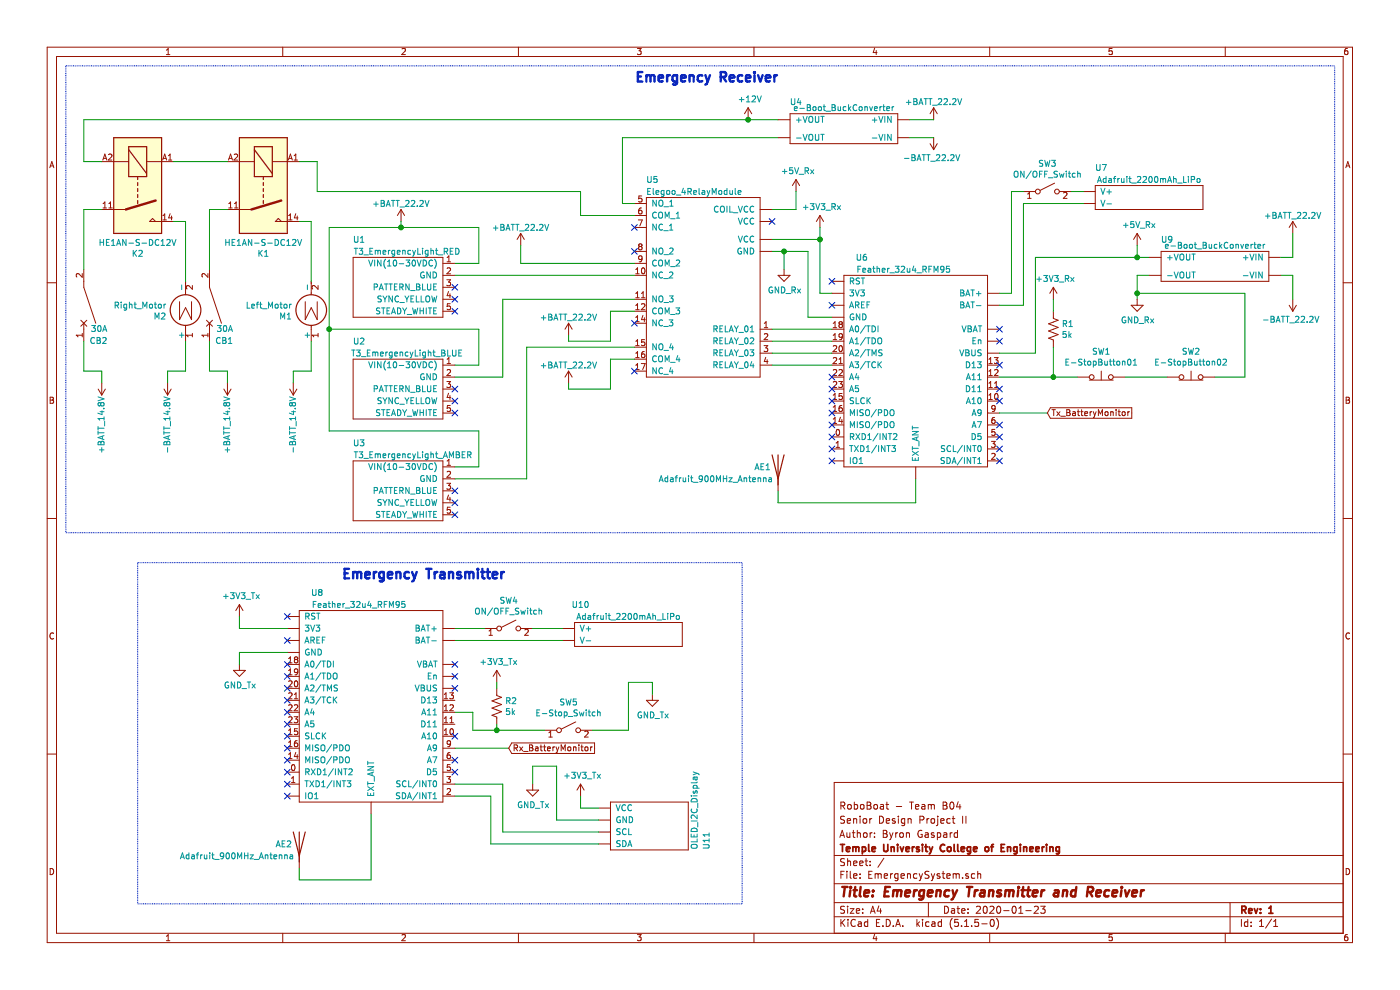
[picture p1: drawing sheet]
EESchema Schematic File Version 4
EELAYER 30 0
EELAYER END
$Descr A4 11693 8268
encoding utf-8
Sheet 1 1
Title "Emergency Transmitter and Receiver"
Date "2020-01-23"
Rev "1"
Comp "Temple University College of Engineering"
Comment1 "Author: Byron Gaspard"
Comment2 "Senior Design Project II"
Comment3 "RoboBoat - Team B04"
Comment4 ""
$EndDescr
$Comp
L AdafruitBoards:Feather_32u4_RFM95 U6
U 1 1
P 7600 3100
F 0 "U6" H 7200 4050 50  0000 C CNN
F 1 "Feather_32u4_RFM95" H 7550 3950 50  0000 C CNN
F 2 "" H 7200 4100 50  0001 C CNN
F 3 "" H 7200 4100 50  0001 C CNN
	1    7600 3100
	1    0    0    -1  
$EndComp
$Comp
L RoboBoat_Parts:Elegoo_4RelayModule U5
U 1 1
P 5850 2400
F 0 "U5" H 5450 3300 50  0000 C CNN
F 1 "Elegoo_4RelayModule" H 5800 3200 50  0000 C CNN
F 2 "" H 6000 3100 50  0001 C CNN
F 3 "" H 6000 3100 50  0001 C CNN
	1    5850 2400
	1    0    0    -1  
$EndComp
Wire Wire Line
	6650 1600 6650 1750
Wire Wire Line
	6650 1750 6450 1750
NoConn ~ 6450 1850
NoConn ~ 6950 2550
NoConn ~ 6950 2350
$Comp
L RoboBoat_Parts:T3_EmergencyLight_RED U1
U 1 1
P 3350 2400
F 0 "U1" H 3000 2800 50  0000 C CNN
F 1 "T3_EmergencyLight_RED" H 3400 2700 50  0000 C CNN
F 2 "" H 3950 2650 50  0001 C CNN
F 3 "" H 3950 2650 50  0001 C CNN
	1    3350 2400
	1    0    0    -1  
$EndComp
$Comp
L RoboBoat_Parts:T3_EmergencyLight_BLUE U2
U 1 1
P 3350 3250
F 0 "U2" H 3000 3650 50  0000 C CNN
F 1 "T3_EmergencyLight_BLUE" H 3400 3550 50  0000 C CNN
F 2 "" H 3950 3500 50  0001 C CNN
F 3 "" H 3950 3500 50  0001 C CNN
	1    3350 3250
	1    0    0    -1  
$EndComp
$Comp
L RoboBoat_Parts:T3_EmergencyLight_AMBER U3
U 1 1
P 3400 4100
F 0 "U3" H 3000 4500 50  0000 C CNN
F 1 "T3_EmergencyLight_AMBER" H 3450 4400 50  0000 C CNN
F 2 "" H 4000 4350 50  0001 C CNN
F 3 "" H 4000 4350 50  0001 C CNN
	1    3400 4100
	1    0    0    -1  
$EndComp
NoConn ~ 3800 2400
NoConn ~ 3800 2500
NoConn ~ 3800 2600
NoConn ~ 3800 3250
NoConn ~ 3800 3350
NoConn ~ 3800 3450
NoConn ~ 3800 4100
NoConn ~ 3800 4200
NoConn ~ 3800 4300
Wire Wire Line
	3800 3050 4000 3050
Wire Wire Line
	4000 3050 4000 2750
Wire Wire Line
	4000 2750 2750 2750
Wire Wire Line
	3800 3900 4000 3900
Wire Wire Line
	4000 3900 4000 3600
Wire Wire Line
	4000 3600 2750 3600
Wire Wire Line
	3800 2200 4000 2200
Wire Wire Line
	4000 2200 4000 1900
Wire Wire Line
	2750 1900 2750 2750
Connection ~ 2750 2750
Wire Wire Line
	2750 2750 2750 3600
Wire Wire Line
	5300 2300 3800 2300
NoConn ~ 5300 2700
NoConn ~ 5300 2100
NoConn ~ 5300 3100
$Comp
L RoboBoat_Parts:e-Boot_BuckConverter U4
U 1 1
P 7050 1050
F 0 "U4" H 6650 1250 50  0000 C CNN
F 1 "e-Boot_BuckConverter" H 7050 1200 50  0000 C CNN
F 2 "" H 6950 1300 50  0001 C CNN
F 3 "" H 6950 1300 50  0001 C CNN
	1    7050 1050
	1    0    0    -1  
$EndComp
Wire Wire Line
	5100 3000 5300 3000
Wire Wire Line
	5100 3250 5100 3000
Wire Wire Line
	5100 2600 5300 2600
Wire Wire Line
	5100 2850 5100 2600
Wire Wire Line
	4750 2850 4750 2800
Wire Wire Line
	4750 2850 5100 2850
Wire Wire Line
	4750 3250 4750 3200
Wire Wire Line
	4750 3250 5100 3250
Wire Wire Line
	4400 2900 5300 2900
Wire Wire Line
	4400 4000 3800 4000
Wire Wire Line
	4400 2900 4400 4000
Wire Wire Line
	4200 2500 4200 3150
Wire Wire Line
	4200 3150 3800 3150
Wire Wire Line
	4200 2500 5300 2500
Wire Wire Line
	7800 1000 7600 1000
NoConn ~ 5300 1900
Wire Wire Line
	5300 2200 4350 2200
Wire Wire Line
	4350 2050 4350 2200
Wire Wire Line
	850  1350 700  1350
Wire Wire Line
	4850 1800 5300 1800
$Comp
L Relay:RM50-xx21 K2
U 1 1
P 1150 1550
F 0 "K2" V 1717 1550 50  0000 C CNN
F 1 "HE1AN-S-DC12V" V 1626 1550 50  0000 C CNN
F 2 "Relay_THT:Relay_SPST_Finder_32.21-x300" H 2420 1520 50  0001 C CNN
F 3 "https://media.digikey.com/pdf/Data%20Sheets/Panasonic%20Electric%20Works%20PDFs/HE%20Relays%20TV-10,15.pdf" H 1150 1550 50  0001 C CNN
	1    1150 1550
	0    1    1    0   
$EndComp
Wire Wire Line
	850  1750 700  1750
Wire Wire Line
	1550 1850 1450 1850
Wire Wire Line
	2600 1850 2500 1850
Wire Wire Line
	1900 1750 1750 1750
Wire Wire Line
	2500 1350 2650 1350
Wire Wire Line
	1900 1350 1450 1350
$Comp
L Relay:RM50-xx21 K1
U 1 1
P 2200 1550
F 0 "K1" V 2767 1550 50  0000 C CNN
F 1 "HE1AN-S-DC12V" V 2676 1550 50  0000 C CNN
F 2 "Relay_THT:Relay_SPST_Finder_32.21-x300" H 3470 1520 50  0001 C CNN
F 3 "https://media.digikey.com/pdf/Data%20Sheets/Panasonic%20Electric%20Works%20PDFs/HE%20Relays%20TV-10,15.pdf" H 2200 1550 50  0001 C CNN
	1    2200 1550
	0    1    1    0   
$EndComp
Wire Wire Line
	2600 2350 2600 1850
$Comp
L Motor:Motor_DC M1
U 1 1
P 2600 2650
F 0 "M1" H 2758 2646 50  0000 L CNN
F 1 "Left_Motor" H 2758 2555 50  0000 L CNN
F 2 "" H 2600 2560 50  0001 C CNN
F 3 "~" H 2600 2560 50  0001 C CNN
	1    2600 2650
	-1   0    0    1   
$EndComp
Wire Wire Line
	1550 2350 1550 1850
$Comp
L Motor:Motor_DC M2
U 1 1
P 1550 2650
F 0 "M2" H 1708 2646 50  0000 L CNN
F 1 "Right_Motor" H 1708 2555 50  0000 L CNN
F 2 "" H 1550 2560 50  0001 C CNN
F 3 "~" H 1550 2560 50  0001 C CNN
	1    1550 2650
	-1   0    0    1   
$EndComp
Wire Wire Line
	700  2250 700  1750
$Comp
L Device:CircuitBreaker_1P CB1
U 1 1
P 1750 2550
F 0 "CB1" H 1550 2850 50  0000 L CNN
F 1 "30A" H 1550 2750 50  0000 L CNN
F 2 "" H 1750 2550 50  0001 C CNN
F 3 "~" H 1750 2550 50  0001 C CNN
	1    1750 2550
	-1   0    0    1   
$EndComp
Wire Wire Line
	1750 2250 1750 1750
$Comp
L Device:CircuitBreaker_1P CB2
U 1 1
P 700 2550
F 0 "CB2" H 500 2850 50  0000 L CNN
F 1 "30A" H 500 2750 50  0000 L CNN
F 2 "" H 700 2550 50  0001 C CNN
F 3 "~" H 700 2550 50  0001 C CNN
	1    700  2550
	-1   0    0    1   
$EndComp
Wire Wire Line
	9500 2150 9600 2150
Wire Wire Line
	9500 2050 9500 2150
Wire Wire Line
	9500 2300 9600 2300
Wire Wire Line
	6450 2750 6950 2750
Wire Wire Line
	6950 2850 6450 2850
Wire Wire Line
	6450 2950 6950 2950
Wire Wire Line
	6950 3050 6450 3050
Wire Wire Line
	6950 2650 6750 2650
Wire Wire Line
	6750 2650 6750 2100
Wire Wire Line
	6950 2450 6850 2450
Wire Wire Line
	6850 2450 6850 2000
Wire Wire Line
	6850 2000 6450 2000
Wire Wire Line
	8350 2950 8650 2950
Wire Wire Line
	8650 2950 8650 2150
Connection ~ 9500 2150
$Comp
L Switch:SW_Push_Open SW1
U 1 1
P 9200 3150
F 0 "SW1" H 9200 3365 50  0000 C CNN
F 1 "E-StopButton01" H 9200 3274 50  0000 C CNN
F 2 "" H 9200 3350 50  0001 C CNN
F 3 "~" H 9200 3350 50  0001 C CNN
	1    9200 3150
	1    0    0    -1  
$EndComp
$Comp
L Switch:SW_Push_Open SW2
U 1 1
P 9950 3150
F 0 "SW2" H 9950 3365 50  0000 C CNN
F 1 "E-StopButton02" H 9950 3274 50  0000 C CNN
F 2 "" H 9950 3350 50  0001 C CNN
F 3 "~" H 9950 3350 50  0001 C CNN
	1    9950 3150
	1    0    0    -1  
$EndComp
Wire Wire Line
	9400 3150 9750 3150
Wire Wire Line
	10150 3150 10400 3150
Wire Wire Line
	9500 2300 9500 2450
Wire Wire Line
	9500 2450 10400 2450
Connection ~ 9500 2450
Wire Wire Line
	9500 2450 9500 2500
$Comp
L Device:R_US R1
U 1 1
P 8800 2750
F 0 "R1" H 8868 2796 50  0000 L CNN
F 1 "5k" H 8868 2705 50  0000 L CNN
F 2 "" V 8840 2740 50  0001 C CNN
F 3 "~" H 8800 2750 50  0001 C CNN
	1    8800 2750
	1    0    0    -1  
$EndComp
Connection ~ 6850 2000
Wire Wire Line
	8650 2150 9500 2150
Wire Wire Line
	6850 1900 6850 2000
Wire Wire Line
	8350 3150 8800 3150
Wire Wire Line
	8800 2900 8800 3150
Connection ~ 8800 3150
Wire Wire Line
	8800 3150 9000 3150
Wire Wire Line
	8800 2500 8800 2600
$Comp
L AdafruitBoards:Feather_32u4_RFM95 U8
U 1 1
P 3050 5900
F 0 "U8" H 2650 6850 50  0000 C CNN
F 1 "Feather_32u4_RFM95" H 3000 6750 50  0000 C CNN
F 2 "" H 2650 6900 50  0001 C CNN
F 3 "" H 2650 6900 50  0001 C CNN
	1    3050 5900
	1    0    0    -1  
$EndComp
Wire Wire Line
	8550 2550 8350 2550
Wire Wire Line
	8450 2450 8350 2450
$Comp
L RoboBoat_Parts:OLED_I2C_Display U11
U 1 1
P 5450 6800
F 0 "U11" V 5900 6500 50  0000 L CNN
F 1 "OLED_I2C_Display" V 5800 6500 50  0000 L CNN
F 2 "" H 5450 6800 50  0001 C CNN
F 3 "" H 5450 6800 50  0001 C CNN
	1    5450 6800
	1    0    0    -1  
$EndComp
$Comp
L Device:Antenna AE1
U 1 1
P 6500 3900
F 0 "AE1" H 6300 3900 50  0000 L CNN
F 1 "Adafruit_900MHz_Antenna" H 5500 3800 50  0000 L CNN
F 2 "" H 6500 3900 50  0001 C CNN
F 3 "https://www.adafruit.com/product/3340" H 6500 3900 50  0001 C CNN
	1    6500 3900
	1    0    0    -1  
$EndComp
Wire Wire Line
	6500 4100 6500 4200
Wire Wire Line
	6500 4200 7650 4200
Wire Wire Line
	7650 4200 7650 4000
$Comp
L RoboBoat_Parts:Adafruit_2200mAh_LiPo U10
U 1 1
P 5250 5300
F 0 "U10" H 4850 5550 50  0000 C CNN
F 1 "Adafruit_2200mAh_LiPo" H 5250 5450 50  0000 C CNN
F 2 "" H 4950 5350 50  0001 C CNN
F 3 "" H 4950 5350 50  0001 C CNN
	1    5250 5300
	1    0    0    -1  
$EndComp
$Comp
L RoboBoat_PowerSymbols:GND_Rx #PWR09
U 1 1
P 9500 2500
F 0 "#PWR09" H 9500 2250 50  0001 C CNN
F 1 "GND_Rx" H 9505 2327 50  0000 C CNN
F 2 "" H 9500 2500 50  0001 C CNN
F 3 "" H 9500 2500 50  0001 C CNN
	1    9500 2500
	1    0    0    -1  
$EndComp
$Comp
L Device:Antenna AE2
U 1 1
P 2500 7050
F 0 "AE2" H 2300 7050 50  0000 L CNN
F 1 "Adafruit_900MHz_Antenna" H 1500 6950 50  0000 L CNN
F 2 "" H 2500 7050 50  0001 C CNN
F 3 "https://www.adafruit.com/product/3340" H 2500 7050 50  0001 C CNN
	1    2500 7050
	1    0    0    -1  
$EndComp
Wire Wire Line
	2500 7250 2500 7350
Wire Wire Line
	2500 7350 3100 7350
Wire Wire Line
	3100 7350 3100 6800
Wire Wire Line
	7600 1150 7800 1150
$Comp
L RoboBoat_Parts:e-Boot_BuckConverter U9
U 1 1
P 10150 2200
F 0 "U9" H 9750 2400 50  0000 C CNN
F 1 "e-Boot_BuckConverter" H 10150 2350 50  0000 C CNN
F 2 "" H 10050 2450 50  0001 C CNN
F 3 "" H 10050 2450 50  0001 C CNN
	1    10150 2200
	1    0    0    -1  
$EndComp
$Comp
L RoboBoat_PowerSymbols:+BATT_22.2V #PWR010
U 1 1
P 10800 1950
F 0 "#PWR010" H 10800 1800 50  0001 C CNN
F 1 "+BATT_22.2V" H 10800 2100 50  0000 C CNN
F 2 "" H 10800 1950 50  0001 C CNN
F 3 "" H 10800 1950 50  0001 C CNN
	1    10800 1950
	1    0    0    -1  
$EndComp
Wire Wire Line
	10800 1950 10800 2150
Wire Wire Line
	10800 2300 10800 2500
$Comp
L RoboBoat_PowerSymbols:-BATT_22.2V #PWR011
U 1 1
P 10800 2500
F 0 "#PWR011" H 10800 2350 50  0001 C CNN
F 1 "-BATT_22.2V" H 10815 2673 50  0000 C CNN
F 2 "" H 10800 2500 50  0001 C CNN
F 3 "" H 10800 2500 50  0001 C CNN
	1    10800 2500
	-1   0    0    1   
$EndComp
$Comp
L RoboBoat_PowerSymbols:+5V_Rx #PWR08
U 1 1
P 9500 2050
F 0 "#PWR08" H 9500 1900 50  0001 C CNN
F 1 "+5V_Rx" H 9515 2223 50  0000 C CNN
F 2 "" H 9500 2050 50  0001 C CNN
F 3 "" H 9500 2050 50  0001 C CNN
	1    9500 2050
	1    0    0    -1  
$EndComp
$Comp
L RoboBoat_PowerSymbols:+5V_Rx #PWR021
U 1 1
P 6650 1600
F 0 "#PWR021" H 6650 1450 50  0001 C CNN
F 1 "+5V_Rx" H 6665 1773 50  0000 C CNN
F 2 "" H 6650 1600 50  0001 C CNN
F 3 "" H 6650 1600 50  0001 C CNN
	1    6650 1600
	1    0    0    -1  
$EndComp
$Comp
L EmergencySystem-rescue:+3V3_Rx-RoboBoat_PowerSymbols #PWR022
U 1 1
P 6850 1900
F 0 "#PWR022" H 6850 1750 50  0001 C CNN
F 1 "+3V3_Rx" H 6865 2073 50  0000 C CNN
F 2 "" H 6850 1900 50  0001 C CNN
F 3 "" H 6850 1900 50  0001 C CNN
	1    6850 1900
	1    0    0    -1  
$EndComp
$Comp
L EmergencySystem-rescue:+3V3_Rx-RoboBoat_PowerSymbols #PWR025
U 1 1
P 8800 2500
F 0 "#PWR025" H 8800 2350 50  0001 C CNN
F 1 "+3V3_Rx" H 8815 2673 50  0000 C CNN
F 2 "" H 8800 2500 50  0001 C CNN
F 3 "" H 8800 2500 50  0001 C CNN
	1    8800 2500
	1    0    0    -1  
$EndComp
$Comp
L RoboBoat_PowerSymbols:GND_Rx #PWR020
U 1 1
P 6550 2250
F 0 "#PWR020" H 6550 2000 50  0001 C CNN
F 1 "GND_Rx" H 6555 2077 50  0000 C CNN
F 2 "" H 6550 2250 50  0001 C CNN
F 3 "" H 6550 2250 50  0001 C CNN
	1    6550 2250
	1    0    0    -1  
$EndComp
Wire Wire Line
	6450 2100 6550 2100
Wire Wire Line
	6550 2250 6550 2100
Connection ~ 6550 2100
Wire Wire Line
	6550 2100 6750 2100
Wire Wire Line
	2400 5450 2000 5450
Wire Wire Line
	2000 5450 2000 5550
Wire Wire Line
	2400 5250 2000 5250
Wire Wire Line
	2000 5150 2000 5250
$Comp
L RoboBoat_PowerSymbols:+3V3_Tx #PWR04
U 1 1
P 2000 5150
F 0 "#PWR04" H 2000 5000 50  0001 C CNN
F 1 "+3V3_Tx" H 2015 5323 50  0000 C CNN
F 2 "" H 2000 5150 50  0001 C CNN
F 3 "" H 2000 5150 50  0001 C CNN
	1    2000 5150
	1    0    0    -1  
$EndComp
$Comp
L RoboBoat_PowerSymbols:GND_Tx #PWR05
U 1 1
P 2000 5550
F 0 "#PWR05" H 2000 5300 50  0001 C CNN
F 1 "GND_Tx" H 2005 5377 50  0000 C CNN
F 2 "" H 2000 5550 50  0001 C CNN
F 3 "" H 2000 5550 50  0001 C CNN
	1    2000 5550
	1    0    0    -1  
$EndComp
$Comp
L RoboBoat_PowerSymbols:GND_Tx #PWR015
U 1 1
P 4450 6550
F 0 "#PWR015" H 4450 6300 50  0001 C CNN
F 1 "GND_Tx" H 4455 6377 50  0000 C CNN
F 2 "" H 4450 6550 50  0001 C CNN
F 3 "" H 4450 6550 50  0001 C CNN
	1    4450 6550
	1    0    0    -1  
$EndComp
$Comp
L RoboBoat_PowerSymbols:+3V3_Tx #PWR018
U 1 1
P 4850 6650
F 0 "#PWR018" H 4850 6500 50  0001 C CNN
F 1 "+3V3_Tx" H 4865 6823 50  0000 C CNN
F 2 "" H 4850 6650 50  0001 C CNN
F 3 "" H 4850 6650 50  0001 C CNN
	1    4850 6650
	1    0    0    -1  
$EndComp
$Comp
L Switch:SW_SPST SW4
U 1 1
P 4250 5250
F 0 "SW4" H 4250 5485 50  0000 C CNN
F 1 "ON/OFF_Switch" H 4250 5394 50  0000 C CNN
F 2 "" H 4250 5250 50  0001 C CNN
F 3 "~" H 4250 5250 50  0001 C CNN
	1    4250 5250
	1    0    0    -1  
$EndComp
Wire Wire Line
	4700 5350 3800 5350
Wire Wire Line
	3800 5250 4050 5250
Wire Wire Line
	4450 5250 4700 5250
$Comp
L RoboBoat_Parts:Adafruit_2200mAh_LiPo U7
U 1 1
P 9600 1650
F 0 "U7" H 9200 1900 50  0000 C CNN
F 1 "Adafruit_2200mAh_LiPo" H 9600 1800 50  0000 C CNN
F 2 "" H 9300 1700 50  0001 C CNN
F 3 "" H 9300 1700 50  0001 C CNN
	1    9600 1650
	1    0    0    -1  
$EndComp
$Comp
L Switch:SW_SPST SW3
U 1 1
P 8750 1600
F 0 "SW3" H 8750 1835 50  0000 C CNN
F 1 "ON/OFF_Switch" H 8750 1744 50  0000 C CNN
F 2 "" H 8750 1600 50  0001 C CNN
F 3 "~" H 8750 1600 50  0001 C CNN
	1    8750 1600
	1    0    0    -1  
$EndComp
Wire Wire Line
	8550 1600 8450 1600
Wire Wire Line
	8550 1700 9050 1700
Wire Wire Line
	8950 1600 9050 1600
Wire Wire Line
	8550 1700 8550 2550
Wire Wire Line
	8450 2450 8450 1600
$Comp
L power:+12V #PWR07
U 1 1
P 6250 1000
F 0 "#PWR07" H 6250 850 50  0001 C CNN
F 1 "+12V" H 6265 1173 50  0000 C CNN
F 2 "" H 6250 1000 50  0001 C CNN
F 3 "" H 6250 1000 50  0001 C CNN
	1    6250 1000
	1    0    0    -1  
$EndComp
Text GLabel 4250 6250 2    50   Input ~ 0
Rx_BatteryMonitor
Text GLabel 8750 3450 2    50   Input ~ 0
Tx_BatteryMonitor
Wire Wire Line
	8750 3450 8350 3450
Wire Wire Line
	10400 2450 10400 3150
$Comp
L Switch:SW_SPST SW5
U 1 1
P 4750 6100
F 0 "SW5" H 4750 6335 50  0000 C CNN
F 1 "E-Stop_Switch" H 4750 6244 50  0000 C CNN
F 2 "" H 4750 6100 50  0001 C CNN
F 3 "~" H 4750 6100 50  0001 C CNN
	1    4750 6100
	1    0    0    -1  
$EndComp
$Comp
L Device:R_US R2
U 1 1
P 4150 5900
F 0 "R2" H 4218 5946 50  0000 L CNN
F 1 "5k" H 4218 5855 50  0000 L CNN
F 2 "" V 4190 5890 50  0001 C CNN
F 3 "~" H 4150 5900 50  0001 C CNN
	1    4150 5900
	1    0    0    -1  
$EndComp
Wire Wire Line
	4100 6650 3800 6650
Wire Wire Line
	4200 6550 3800 6550
Wire Wire Line
	4250 6250 3800 6250
Wire Wire Line
	3800 5950 3950 5950
Wire Wire Line
	3950 6100 4150 6100
Wire Wire Line
	3950 5950 3950 6100
Wire Wire Line
	4150 5750 4150 5700
Wire Wire Line
	4150 6050 4150 6100
Connection ~ 4150 6100
$Comp
L RoboBoat_PowerSymbols:+3V3_Tx #PWR013
U 1 1
P 4150 5700
F 0 "#PWR013" H 4150 5550 50  0001 C CNN
F 1 "+3V3_Tx" H 4165 5873 50  0000 C CNN
F 2 "" H 4150 5700 50  0001 C CNN
F 3 "" H 4150 5700 50  0001 C CNN
	1    4150 5700
	1    0    0    -1  
$EndComp
$Comp
L RoboBoat_PowerSymbols:GND_Tx #PWR019
U 1 1
P 5450 5800
F 0 "#PWR019" H 5450 5550 50  0001 C CNN
F 1 "GND_Tx" H 5455 5627 50  0000 C CNN
F 2 "" H 5450 5800 50  0001 C CNN
F 3 "" H 5450 5800 50  0001 C CNN
	1    5450 5800
	1    0    0    -1  
$EndComp
Wire Wire Line
	4950 6100 5250 6100
Wire Wire Line
	4150 6100 4550 6100
Wire Wire Line
	5300 1700 5200 1700
Wire Wire Line
	5200 1700 5200 1150
Wire Wire Line
	5200 1150 6500 1150
Wire Wire Line
	10800 2300 10700 2300
Wire Wire Line
	10700 2150 10800 2150
Wire Wire Line
	2750 1900 3350 1900
Wire Wire Line
	3350 1850 3350 1900
Connection ~ 3350 1900
Wire Wire Line
	3350 1900 4000 1900
Wire Wire Line
	2650 1600 4850 1600
Wire Wire Line
	4850 1600 4850 1800
Wire Wire Line
	6500 1000 6250 1000
Wire Wire Line
	2650 1600 2650 1350
Wire Wire Line
	700  1350 700  1000
Wire Wire Line
	2600 3100 2600 2850
Wire Wire Line
	1750 3100 1750 2850
Wire Wire Line
	1900 3200 1900 3100
Wire Wire Line
	2450 3200 2450 3100
Wire Wire Line
	1900 3100 1750 3100
Wire Wire Line
	2600 3100 2450 3100
Wire Wire Line
	1400 3200 1400 3100
Wire Wire Line
	1550 3100 1400 3100
Wire Wire Line
	1550 3100 1550 2850
Wire Wire Line
	850  3200 850  3100
Wire Wire Line
	850  3100 700  3100
Wire Wire Line
	700  3100 700  2850
$Comp
L RoboBoat_PowerSymbols:+BATT_14.8V #PWR06
U 1 1
P 850 3200
F 0 "#PWR06" H 850 3050 50  0001 C CNN
F 1 "+BATT_14.8V" V 850 3550 50  0000 C CNN
F 2 "" H 850 3200 50  0001 C CNN
F 3 "" H 850 3200 50  0001 C CNN
	1    850  3200
	-1   0    0    1   
$EndComp
Wire Wire Line
	5000 6750 4850 6750
Wire Wire Line
	4850 6750 4850 6650
Wire Wire Line
	5250 6100 5250 5700
Wire Wire Line
	5250 5700 5450 5700
Wire Wire Line
	5450 5700 5450 5800
Wire Wire Line
	4100 7050 5000 7050
Wire Wire Line
	4100 6650 4100 7050
Wire Wire Line
	4200 6950 5000 6950
Wire Wire Line
	4200 6550 4200 6950
Wire Wire Line
	4450 6550 4450 6400
Wire Wire Line
	4450 6400 4650 6400
Wire Wire Line
	4650 6400 4650 6850
Wire Wire Line
	4650 6850 5000 6850
Wire Notes Line
	1150 7550 6200 7550
Wire Notes Line
	6200 7550 6200 4700
Wire Notes Line
	1150 4700 1150 7550
Wire Notes Line
	6200 4700 1150 4700
Text Notes 2850 4850 0    79   ~ 16
Emergency Transmitter
$Comp
L RoboBoat_PowerSymbols:+BATT_22.2V #PWR023
U 1 1
P 7800 1000
F 0 "#PWR023" H 7800 850 50  0001 C CNN
F 1 "+BATT_22.2V" H 7800 1150 50  0000 C CNN
F 2 "" H 7800 1000 50  0001 C CNN
F 3 "" H 7800 1000 50  0001 C CNN
	1    7800 1000
	1    0    0    -1  
$EndComp
$Comp
L RoboBoat_PowerSymbols:-BATT_22.2V #PWR024
U 1 1
P 7800 1150
F 0 "#PWR024" H 7800 1000 50  0001 C CNN
F 1 "-BATT_22.2V" H 7815 1323 50  0000 C CNN
F 2 "" H 7800 1150 50  0001 C CNN
F 3 "" H 7800 1150 50  0001 C CNN
	1    7800 1150
	-1   0    0    1   
$EndComp
$Comp
L RoboBoat_PowerSymbols:+BATT_22.2V #PWR014
U 1 1
P 4350 2050
F 0 "#PWR014" H 4350 1900 50  0001 C CNN
F 1 "+BATT_22.2V" H 4350 2200 50  0000 C CNN
F 2 "" H 4350 2050 50  0001 C CNN
F 3 "" H 4350 2050 50  0001 C CNN
	1    4350 2050
	1    0    0    -1  
$EndComp
$Comp
L RoboBoat_PowerSymbols:+BATT_22.2V #PWR017
U 1 1
P 4750 3200
F 0 "#PWR017" H 4750 3050 50  0001 C CNN
F 1 "+BATT_22.2V" H 4750 3350 50  0000 C CNN
F 2 "" H 4750 3200 50  0001 C CNN
F 3 "" H 4750 3200 50  0001 C CNN
	1    4750 3200
	1    0    0    -1  
$EndComp
$Comp
L RoboBoat_PowerSymbols:+BATT_22.2V #PWR016
U 1 1
P 4750 2800
F 0 "#PWR016" H 4750 2650 50  0001 C CNN
F 1 "+BATT_22.2V" H 4750 2950 50  0000 C CNN
F 2 "" H 4750 2800 50  0001 C CNN
F 3 "" H 4750 2800 50  0001 C CNN
	1    4750 2800
	1    0    0    -1  
$EndComp
$Comp
L RoboBoat_PowerSymbols:+BATT_22.2V #PWR012
U 1 1
P 3350 1850
F 0 "#PWR012" H 3350 1700 50  0001 C CNN
F 1 "+BATT_22.2V" H 3350 2000 50  0000 C CNN
F 2 "" H 3350 1850 50  0001 C CNN
F 3 "" H 3350 1850 50  0001 C CNN
	1    3350 1850
	1    0    0    -1  
$EndComp
$Comp
L RoboBoat_PowerSymbols:+BATT_14.8V #PWR03
U 1 1
P 1900 3200
F 0 "#PWR03" H 1900 3050 50  0001 C CNN
F 1 "+BATT_14.8V" V 1900 3550 50  0000 C CNN
F 2 "" H 1900 3200 50  0001 C CNN
F 3 "" H 1900 3200 50  0001 C CNN
	1    1900 3200
	-1   0    0    1   
$EndComp
Wire Notes Line
	550  550  550  4450
Wire Notes Line
	11150 4450 11150 550 
Text Notes 5300 700  0    79   ~ 16
Emergency Receiver
Connection ~ 6250 1000
Wire Wire Line
	6250 1000 700  1000
NoConn ~ 2400 5150
NoConn ~ 2400 5350
NoConn ~ 2400 5550
NoConn ~ 2400 5650
NoConn ~ 2400 5750
NoConn ~ 2400 5850
NoConn ~ 2400 5950
NoConn ~ 2400 6050
NoConn ~ 2400 6150
NoConn ~ 2400 6250
NoConn ~ 2400 6350
NoConn ~ 2400 6450
NoConn ~ 2400 6550
NoConn ~ 2400 6650
NoConn ~ 3800 6450
NoConn ~ 3800 6350
NoConn ~ 3800 6150
NoConn ~ 3800 5550
NoConn ~ 3800 5650
NoConn ~ 3800 5750
NoConn ~ 6950 3150
NoConn ~ 6950 3250
NoConn ~ 6950 3350
NoConn ~ 6950 3450
NoConn ~ 6950 3550
NoConn ~ 6950 3650
NoConn ~ 6950 3750
NoConn ~ 6950 3850
NoConn ~ 8350 3850
NoConn ~ 8350 3750
NoConn ~ 8350 3650
NoConn ~ 8350 3550
NoConn ~ 8350 3350
NoConn ~ 8350 3250
NoConn ~ 8350 3050
NoConn ~ 8350 2850
NoConn ~ 8350 2750
Wire Notes Line
	550  550  11150 550 
Wire Notes Line
	550  4450 11150 4450
$Comp
L RoboBoat_PowerSymbols:-BATT_14.8V #PWR01
U 1 1
P 1400 3200
F 0 "#PWR01" H 1400 3050 50  0001 C CNN
F 1 "-BATT_14.8V" V 1400 3550 50  0000 C CNN
F 2 "" H 1400 3200 50  0001 C CNN
F 3 "" H 1400 3200 50  0001 C CNN
	1    1400 3200
	-1   0    0    1   
$EndComp
$Comp
L RoboBoat_PowerSymbols:-BATT_14.8V #PWR02
U 1 1
P 2450 3200
F 0 "#PWR02" H 2450 3050 50  0001 C CNN
F 1 "-BATT_14.8V" V 2450 3550 50  0000 C CNN
F 2 "" H 2450 3200 50  0001 C CNN
F 3 "" H 2450 3200 50  0001 C CNN
	1    2450 3200
	-1   0    0    1   
$EndComp
$EndSCHEMATC
